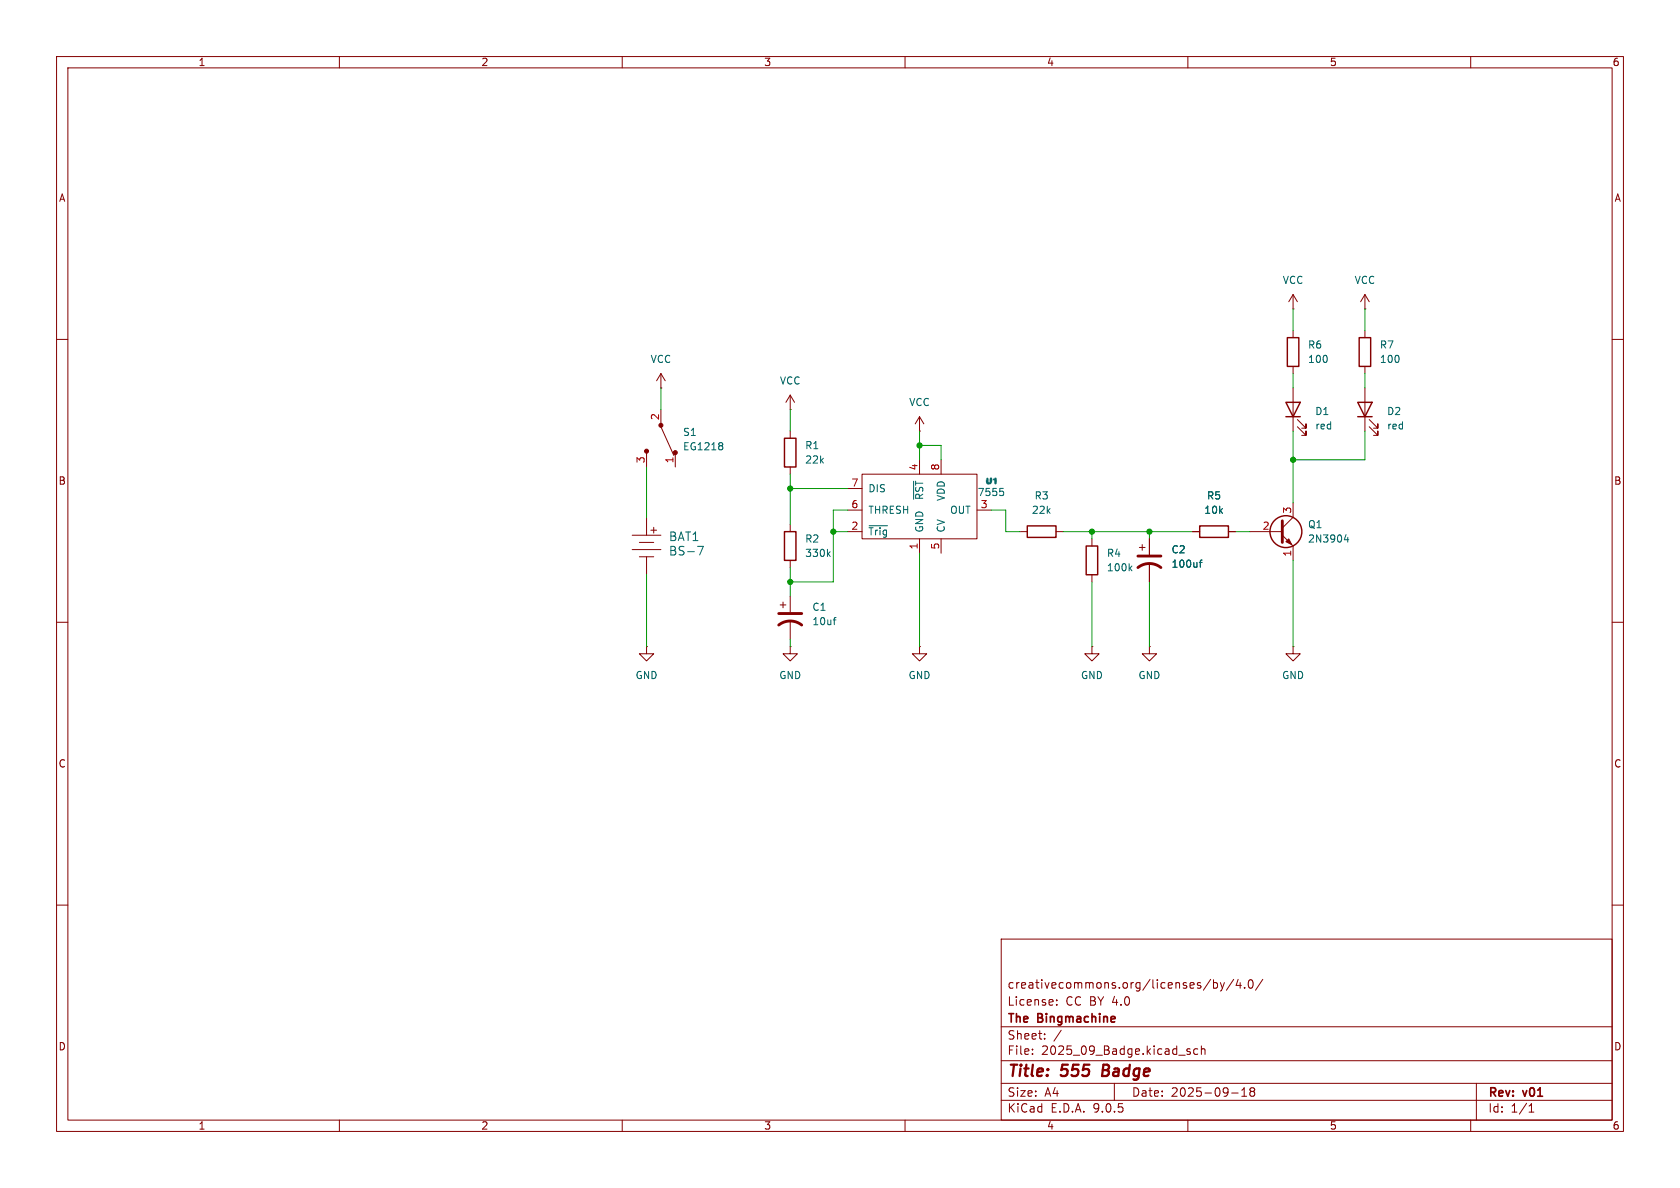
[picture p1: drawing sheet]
<svg xmlns="http://www.w3.org/2000/svg" width="297mm" height="210mm" viewBox="0 0 297 210" stroke-linecap="round" stroke-linejoin="round" font-family="sans-serif">
<g fill="none" stroke="#840000" stroke-width=".18">
<path d="M10 10h277v190h-277zM12 12h273v186h-273zM60 10v2M110 10v2M160 10v2M210 10v2M260 10v2M228.6 58.4v1.3M241.3 54.6h.1M241.3 52.1l-.8 1.2M241.3 52.1l.8 1.2M241.3 52.1v2.5"/>
<path d="M10 60h2M116.8 75.4l2.3 5.1M116.8 72.4v2.5M139.7 72.4h.1M139.7 69.9l-.8 1.2M139.7 69.9l.8 1.2M139.7 69.9v2.5M139.7 76.2v1.3M162.6 76.2h.1M162.6 73.7l-.8 1.2M162.6 73.7l.7 1.2M162.6 73.7v2.5"/>
<path d="M228.6 64.8v1.2M285 60h2M111.8 94.6h5M111.8 97.2h5M113 95.9h2.6M113 98.4h2.6M114.3 80v2.6M114.3 91.4v3.2M114.3 98.4v3.2M115.1 93.7h1M115.6 93.2v1M119.4 80v2.6"/>
<path d="M139.7 82.6v1.2M149.9 94h2.5M149.9 86.4h2.5M149.9 90.2h2.5M152.4 83.8h20.3v11.5h-20.3zM162.6 81.3v2.5M162.6 95.3v2.5M166.4 81.3v2.5M166.4 95.3v2.5M172.7 90.2h2.6M180.3 94h1.3M186.7 94h1.3"/>
<path d="M10 110h2M114.3 114.3v1.3h1.3l-1.3 1.2-1.3-1.2h1.3M114.3 114.3h.1M139.7 114.3v1.3h1.3l-1.3 1.2-1.3-1.2h1.3M139.7 114.3h.1M203.2 114.3v1.3h1.3l-1.3 1.2-1.3-1.2h1.3M203.2 114.3h.1M285 110h2M10 160h2M177 166h108v32h-108zM186.8 177.6v.1M186.8 176.8v.1"/>
<path d="M214 173.1l-1.3 2M214.5 173.2v1.5M214.5 173.8l.5-.1 .2 .3v.4l-.1 .2h-.6M215.7 173.7l.4 1M216.1 174.7l-.1 .4-.3 .1M216.5 173.7l-.4 1M218.1 173.1l-1.3 2M218.9 173.1l-.4 1.1h1M219.2 173.7v1M220 174.6v.1M220.8 173.3l.2-.1a.81 .81 0 0 1 .6 .6 .81 .81 0 0 1-.3 .8l-.1 .1a.81 .81 0 0 1-.4-1.4zM223.2 173.1l-1.2 2"/>
<path d="M285 160h2M60 198v2M110 198v2M160 198v2M177 194.5h108M177 191.5h108M177 187.5h108M177 181.5h108M182.5 186.3v.1M182.5 185.5v.1M184.7 183.6v.1M184.7 182.8v.1"/>
<path d="M187.6 182.1l-1.3 2M197 191.5v3M209.8 185.7l.7 .4-.3 .3-.4-.1M210 198v2M210.4 185.5l-.4-.1-.2 .2M211.7 185.5l-.4-.1-.3 .3v.4l.2 .2h.5M212.4 185.5l.2-.1 .4 .1v.9M212.4 184.9v1.5M217.7 193.2h1.2M219.5 193.8h.9M219.5 192.7l.5-.4v1.5M221.2 192.9l-.2 .3v.5l.2 .1 .5-.1 .1-.2-.1-.4-.2-.2"/>
<path d="M221.2 192.9l-.2-.2 .2-.4 .5 .1 .1 .2-.3 .3M221.2 192.9h.3M260 198v2M261 191.5v6.5M270.3 196.6h.9M270.3 195.5l.4-.4v1.5"/>
</g>
<path d="M195.1 188.2l-.3 2h.8" fill="none" stroke="#840000" stroke-width=".4"/>
<path d="M127.7 78.3l.1 .2-.1 .2M127.7 78.9l.1 .1-.1 .5M123.3 96.6h1l-.6 1.5M153.6 92.9h3.3M161.5 85.1v3.2" fill="none" stroke="#006464" stroke-width=".18"/>
<g fill="#840000" stroke="#840000" stroke-width=".18">
<circle cx="116.8" cy="75.2" r=".36"/>
<circle cx="114.3" cy="79.8" r=".36"/>
<circle cx="119.4" cy="80" r=".36"/>
</g>
<path d="M227.6 59.7h2v5.1h-2zM138.7 77.5h2v5.1h-2zM181.6 93h5.1v2h-5.1z" fill="none" stroke="#840000" stroke-width=".25"/>
<g fill="#006464">
<path d="M174.4 84.5h.2a.48 .48 0 0 1 .2 .6v.2l.1-.1a.63 .63 0 0 1 .3-.8 .68 .68 0 0 1 .1 1 .68 .68 0 0 1-.9 .1l-.1-.5h.1h-.1v-.2h.1v-.2l-.1 .2z"/>
<path d="M175.6 84.6l.5-.2 .1 .3a.7 .7 0 0 1-.2 .9l-.2-.1v-.6l-.3-.1 .2-.1h-.2l.1-.1 .3-.1z"/>
</g>
<path d="M146.4 97.9l.4 .5M146.8 97.5l-.5 .5M176.8 86.3h.6M177.2 86.8l.2 .3v.3l-.2 .2M212 99.4h.5M212.5 99l-.3 .2v1.1M238 94.5l-.3 .9h.7M238.3 95v.8M147.3 109.6h.5M147.8 109.2h-.2M199.7 100.4l.4 .5M200.1 100.1l-.5 .4" fill="none" stroke="#006464" stroke-width=".18"/>
<g fill="none" stroke="#840000" stroke-width=".18">
<path d="M228.6 54.6h.1M228.6 52.1l-.8 1.2M228.6 52.1l.8 1.2M228.6 52.1v2.5M241.3 58.4v1.3M116.8 68.6h.1M116.8 66l-.7 1.3M116.8 66l.8 1.3M116.8 66v2.6M228.6 68.6v7.6M229.4 75.4l1.5 1.6v-.8v.8h-.8M229.4 74.2l1.5 1.5v-.8v.8h-.8"/>
<path d="M241.3 64.8v1.2M241.3 68.6v7.6M242.1 75.4l1.5 1.6v-.8v.8h-.8M242.1 74.2l1.5 1.5v-.8v.8h-.8M139.7 92.7v1.3M139.7 99.1v1.2M193 95.3v1.2M201.4 96.8h1M201.9 96.3v1M203.2 95.3v2.7M203.2 99.6v3.3M210.8 94h1.3"/>
<path d="M217.2 94h1.2M221 94h5.7M226.7 94.6l1.9 1.9v2.6M228.6 88.9v2.5l-1.9 1.9M137.9 106.9h1M138.4 106.4v1M139.7 105.4v2.8M139.7 109.7v3.3M162.6 114.3v1.3h1.2l-1.2 1.2-1.3-1.2h1.3M162.6 114.3h.1M193 114.3v1.3h1.3l-1.3 1.2-1.2-1.2h1.2M193 114.3h.1"/>
<path d="M193 101.6v1.3M228.6 114.3v1.3h1.3l-1.3 1.2-1.3-1.2h1.3M228.6 114.3h.1"/>
</g>
<g fill="none" stroke="#840000" stroke-width=".25">
<path d="M240.3 59.7h2v5.1h-2zM227.3 71.1h2.6l-1.3 2.6zM227.3 73.7h2.6M240 71.1h2.6l-1.3 2.6zM240 73.7h2.6M138.7 94h2v5.1h-2zM192 96.5h2.1v5.1h-2.1zM212.1 93h5.1v2h-5.1z"/>
<circle cx="227.3" cy="94" r="2.82"/>
</g>
<path d="M201.2 98.3h4M226.7 92.1v3.8M137.7 110.5a3.3 3.3 0 0 1 4 0M137.7 108.5h4M201.2 100.3a3.3 3.3 0 0 1 4 0" fill="none" stroke="#840000" stroke-width=".51"/>
<path d="M227.3 95.8l.5-.5 .5 1z" fill="#840000" stroke="#840000" stroke-width=".18"/>
<g fill="none" stroke="#009600" stroke-width=".18">
<path d="M228.6 54.6v3.8M241.3 54.6v3.8M116.8 68.6v3.8M139.7 72.4v3.8M162.6 76.2v5.1M162.6 78.7h3.8v2.6M228.6 66v2.6M228.6 76.2v12.7M241.3 66v2.6M241.3 76.2v5.1h-12.7M114.3 82.6v8.8M139.7 83.8v8.9"/>
<path d="M139.7 86.4h10.2M147.3 94h2.6M149.9 90.2h-2.6v12.7h-7.6M162.6 97.8v16.5M175.3 90.2h2.5v3.8h2.5M188 94h22.8M193 94v1.3M203.2 94v1.3M218.4 94h2.6M228.6 99.1v15.2M114.3 101.6v12.7M139.7 100.3v5.1"/>
<path d="M139.7 113v1.3M193 102.9v11.4M203.2 102.9v11.4"/>
</g>
<g fill="#009600" stroke="#009600" stroke-width=".18">
<circle cx="139.7" cy="86.4" r=".46"/>
<circle cx="139.7" cy="102.9" r=".46"/>
<circle cx="147.3" cy="94" r=".46"/>
<circle cx="162.6" cy="78.7" r=".46"/>
<circle cx="228.6" cy="81.3" r=".46"/>
<circle cx="193" cy="94" r=".46"/>
<circle cx="203.2" cy="94" r=".46"/>
</g>
<g font-size="2.8" fill="#840000">
<text x="178" y="190.9">Title:</text>
<text x="187.7" y="190.9">555</text>
<text x="195.7" y="190.9">Badge</text>
</g>
<g font-size="2.1" fill="#006464">
<text x="118.2" y="95.9">BAT1</text>
<text x="118.2" y="98.4">BS-7</text>
</g>
<g font-size="2.1" fill="#840000">
<text x="178" y="178">License:</text>
<text x="178" y="175">creativecommons.org/licenses/by/4.0/</text>
<text x="188.4" y="178">CC BY 4.0</text>
<text x="178" y="184">Sheet:</text>
<text x="178" y="181.2">The</text>
<text x="183.5" y="181.2">Bingmachine</text>
<text x="178" y="186.7">File:</text>
<text x="184.1" y="186.7">2025_09_Badge.kicad_sch</text>
<text x="178" y="196.9">KiCad</text>
<text x="178" y="194.1">Size:</text>
<text x="184.7" y="194.1">A4</text>
<text x="185.7" y="196.9">E.D.A.</text>
<text x="193.3" y="196.9">9.0.5</text>
<text x="200" y="194.1">Date:</text>
<text x="207" y="194.1">2025-09-18</text>
<text x="263" y="194.3">Rev:</text>
<text x="263" y="196.9">Id:</text>
<text x="267.1" y="196.9">1/1</text>
<text x="269.4" y="194.3">v01</text>
</g>
<g font-size="1.8" fill="#840000">
<text x="35" y="11.9">1</text>
<text x="85" y="11.9">2</text>
<text x="135" y="11.9">3</text>
<text x="185" y="11.9">4</text>
<text x="235" y="11.9">5</text>
<text x="285" y="11.9">6</text>
<text x="10.3" y="35.9">A</text>
<text x="285.3" y="35.9">A</text>
<text x="10.3" y="85.9">B</text>
<text x="285.3" y="85.9">B</text>
<text x="10.3" y="135.9">C</text>
<text x="285.3" y="135.9">C</text>
<text x="10.3" y="185.9">D</text>
<text x="285.3" y="185.9">D</text>
<text x="35" y="199.9">1</text>
<text x="85" y="199.9">2</text>
<text x="135" y="199.9">3</text>
<text x="185" y="199.9">4</text>
<text x="235" y="199.9">5</text>
<text x="285" y="199.9">6</text>
</g>
<g font-size="1.8" fill="#006464">
<text x="226.7" y="50.4">VCC</text>
<text x="239.4" y="50.4">VCC</text>
<text x="114.9" y="64.4">VCC</text>
<text x="231.1" y="61.8">R6</text>
<text x="231.1" y="64.4">100</text>
<text x="243.8" y="61.8">R7</text>
<text x="243.8" y="64.4">100</text>
<text x="137.8" y="68.2">VCC</text>
<text x="160.6" y="72">VCC</text>
<text x="120.7" y="77.3">S1</text>
<text x="232.4" y="73.6">D1</text>
<text x="232.4" y="76.1">red</text>
<text x="245.1" y="73.6">D2</text>
<text x="245.1" y="76.1">red</text>
<text x="120.7" y="79.8">EG1218</text>
<text x="142.2" y="79.6">R1</text>
<text x="142.2" y="82.1">22k</text>
<text x="153.4" y="87.2">DIS</text>
<text x="163.4" y="88.5" transform="rotate(-90 163.4 88.5)">~{RST}</text>
<text x="167.2" y="88.7" transform="rotate(-90 167.2 88.7)">VDD</text>
<text x="172.7" y="87.9">7555</text>
<text x="174.3" y="86.3">U1</text>
<text x="182.8" y="88.5">R3</text>
<text x="213.3" y="88.5">R5</text>
<text x="153.4" y="91">THRESH</text>
<text x="153.4" y="94.8">~{Trig}</text>
<text x="163.4" y="94.2" transform="rotate(-90 163.4 94.2)">GND</text>
<text x="167.2" y="94.2" transform="rotate(-90 167.2 94.2)">CV</text>
<text x="167.9" y="91">OUT</text>
<text x="182.3" y="91">22k</text>
<text x="212.8" y="91">10k</text>
<text x="231.1" y="93.6">Q1</text>
<text x="142.2" y="96.1">R2</text>
<text x="142.2" y="98.7">330k</text>
<text x="195.6" y="98.7">R4</text>
<text x="195.6" y="101.2">100k</text>
<text x="207" y="98">C2</text>
<text x="207" y="100.6">100uf</text>
<text x="231.1" y="96.1">2N3904</text>
<text x="143.5" y="108.2">C1</text>
<text x="143.5" y="110.7">10uf</text>
<text x="112.3" y="120.2">GND</text>
<text x="137.7" y="120.2">GND</text>
<text x="160.5" y="120.2">GND</text>
<text x="191" y="120.2">GND</text>
<text x="201.2" y="120.2">GND</text>
<text x="226.6" y="120.2">GND</text>
</g>
<g font-size="1.8" fill="#a90000">
<text x="116.6" y="74.4" transform="rotate(-90 116.6 74.4)">2</text>
<text x="114" y="82" transform="rotate(-90 114 82)">3</text>
<text x="119.1" y="82" transform="rotate(-90 119.1 82)">1</text>
<text x="162.3" y="83.3" transform="rotate(-90 162.3 83.3)">4</text>
<text x="166.1" y="83.3" transform="rotate(-90 166.1 83.3)">8</text>
<text x="150.4" y="86.1">7</text>
<text x="150.4" y="89.9">6</text>
<text x="173.3" y="89.9">3</text>
<text x="150.4" y="93.7">2</text>
<text x="223.1" y="93.7">2</text>
<text x="228.3" y="90.9" transform="rotate(-90 228.3 90.9)">3</text>
<text x="162.3" y="97.2" transform="rotate(-90 162.3 97.2)">1</text>
<text x="166.1" y="97.2" transform="rotate(-90 166.1 97.2)">5</text>
<text x="228.3" y="98.5" transform="rotate(-90 228.3 98.5)">1</text>
</g>
</svg>
